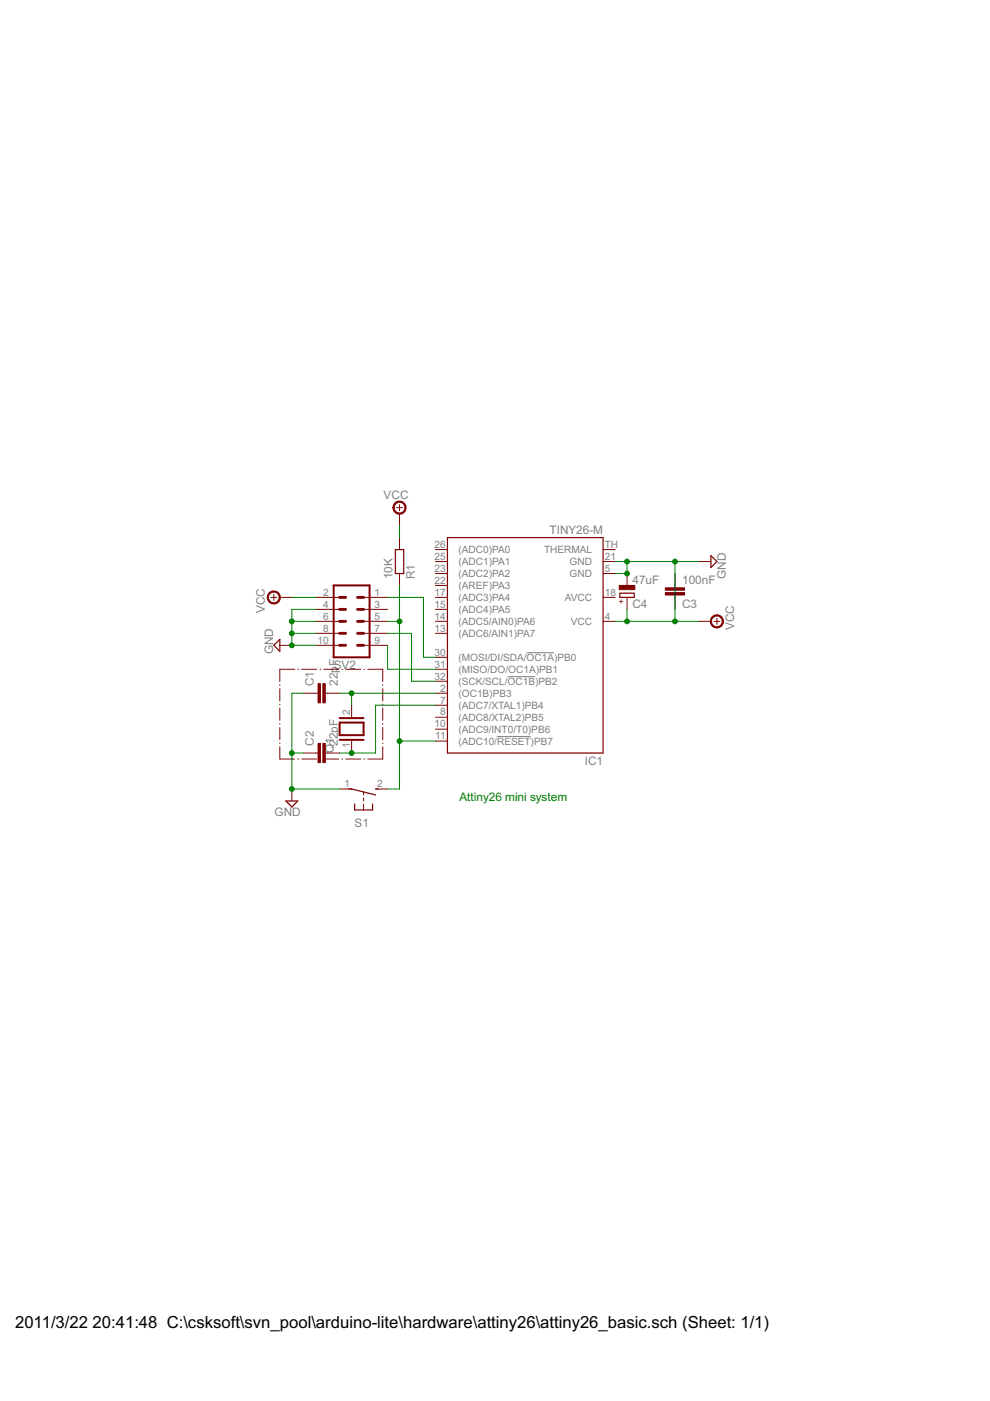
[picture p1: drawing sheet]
<svg xmlns="http://www.w3.org/2000/svg" width="210mm" height="297mm" viewBox="0 0 210 297" stroke-linecap="round" stroke-linejoin="round" font-family="sans-serif">
<g fill="#808080" stroke="#808080" stroke-width=".21">
<path d="M107.6 143.5h5.9z"/>
<path d="M111.7 138.4h5.8z"/>
<path d="M105.4 156.1h7.1z"/>
</g>
<g fill="#800000" stroke="#800000" stroke-width=".21">
<path d="M59.3 141.9h3.2z"/>
<path d="M63.2 141.9h.1z"/>
<path d="M64 141.9h3.2z"/>
<path d="M67.8 141.9h.2z"/>
<path d="M68.7 141.9h3.1z"/>
<path d="M72.5 141.9h.1z"/>
<path d="M73.3 141.9h3.2z"/>
<path d="M77.2 141.9h.1z"/>
<path d="M78 141.9h3.2z"/>
<path d="M81.2 141.9v2.6z"/>
<path d="M81.2 145.2v.1z"/>
<path d="M81.2 146v2.6z"/>
<path d="M81.2 149.3v.1z"/>
<path d="M81.2 150.1v2.6z"/>
<path d="M81.2 153.4v.1z"/>
<path d="M81.2 154.2v2.6z"/>
<path d="M81.2 157.5v.1z"/>
<path d="M81.2 158.3v2.6z"/>
<path d="M78 160.9h3.2z"/>
<path d="M77.2 160.9h.1z"/>
<path d="M73.3 160.9h3.2z"/>
<path d="M72.5 160.9h.1z"/>
<path d="M68.7 160.9h3.1z"/>
<path d="M67.8 160.9h.2z"/>
<path d="M64 160.9h3.2z"/>
<path d="M63.2 160.9h.1z"/>
<path d="M59.3 160.9h3.2z"/>
<path d="M59.3 158.3v2.6z"/>
<path d="M59.3 157.5v.1z"/>
<path d="M59.3 154.2v2.6z"/>
<path d="M59.3 153.4v.1z"/>
<path d="M59.3 150.1v2.6z"/>
<path d="M59.3 149.3v.1z"/>
<path d="M59.3 146v2.6z"/>
<path d="M59.3 145.2v.1z"/>
<path d="M59.3 141.9v2.6z"/>
<path d="M74.5 149.5v2.6z"/>
<path d="M74.5 157.1v2.6z"/>
<path d="M64.4 147h2.5z"/>
<path d="M69.5 147h2.5z"/>
<path d="M66.9 147h.5z"/>
<path d="M69 147h.5z"/>
<path d="M64.4 159.7h2.5z"/>
<path d="M69.5 159.7h2.5z"/>
<path d="M66.9 159.7h.5z"/>
<path d="M69 159.7h.5z"/>
<path d="M143.1 126.7v2.5z"/>
<path d="M143.1 121.6v2.5z"/>
<path d="M143.1 126.2v.5z"/>
<path d="M143.1 124.1v.5z"/>
<path d="M132.9 121.6v2.5z"/>
<path d="M132.9 126.7v2.5z"/>
<path d="M84.7 114v2.5z"/>
<path d="M84.7 121.6v2.5z"/>
<path d="M84.7 108.9v2.5z"/>
<path d="M84.1 107.6h1.2z"/>
<path d="M84.7 107v1.3z"/>
<path d="M148.2 119.1h2.5z"/>
<path d="M72 167.3h2.5z"/>
<path d="M79.6 167.3h2.6z"/>
<path d="M77.1 169.2v.6z"/>
<path d="M77.1 167.9v.7z"/>
<path d="M77.1 170.5v1.2z"/>
<path d="M77.1 126.7h5.1z"/>
<path d="M77.1 129.2h5.1z"/>
<path d="M77.1 131.7h5.1z"/>
<path d="M66.9 126.7h5.1z"/>
<path d="M66.9 129.2h5.1z"/>
<path d="M66.9 131.7h5.1z"/>
<path d="M77.1 134.3h5.1z"/>
<path d="M77.1 136.8h5.1z"/>
<path d="M66.9 134.3h5.1z"/>
<path d="M66.9 136.8h5.1z"/>
<path d="M59.3 126.7h2.6z"/>
<path d="M58.1 126v1.3z"/>
<path d="M57.4 126.7h1.3z"/>
<path d="M59.3 136.8h2.6z"/>
<path d="M92.3 152.1h2.6z"/>
<path d="M92.3 149.5h2.6z"/>
<path d="M92.3 147h2.6z"/>
<path d="M92.3 144.4h2.6z"/>
<path d="M92.3 141.9h2.6z"/>
<path d="M92.3 139.4h2.6z"/>
<path d="M92.3 134.3h2.6z"/>
<path d="M92.3 131.7h2.6z"/>
<path d="M92.3 129.2h2.6z"/>
<path d="M92.3 126.7h2.6z"/>
<path d="M92.3 124.1h2.6z"/>
<path d="M92.3 121.6h2.6z"/>
<path d="M92.3 119.1h2.6z"/>
<path d="M92.3 116.5h2.6z"/>
<path d="M127.9 121.6h2.5z"/>
<path d="M127.9 131.7h2.5z"/>
<path d="M127.9 126.7h2.5z"/>
<path d="M92.3 157.1h2.6z"/>
<path d="M92.3 154.6h2.6z"/>
<path d="M127.9 119.1h2.5z"/>
<path d="M127.9 116.5h2.5z"/>
<path d="M61.9 167.3v2.5z"/>
<path d="M148.2 131.7h2.5z"/>
<path d="M152 131.1v1.3z"/>
<path d="M151.4 131.7h1.2z"/>
<path d="M83.7 106.7a1.39 1.39 0 0 1 2.2 .2 1.39 1.39 0 0 1-.8 2.1 1.39 1.39 0 0 1-1.8-1.4h.3a1.15 1.15 0 0 1 1.6-1.1 1.15 1.15 0 0 1 .3 2 1.15 1.15 0 0 1-1.9-.6v-.3h-.3z" fill-rule="evenodd"/>
<path d="M57 125.7a1.4 1.4 0 0 1 2.3 .2 1.4 1.4 0 0 1-.9 2.1 1.4 1.4 0 0 1-1.7-1.3h.2a1.14 1.14 0 0 1 1.7-1 1.14 1.14 0 0 1 .1 1.9 1.14 1.14 0 0 1-1.8-.6v-.3h-.2z" fill-rule="evenodd"/>
<path d="M151 130.8a1.4 1.4 0 0 1 2.2 .2 1.4 1.4 0 0 1-.8 2.1 1.4 1.4 0 0 1-1.8-1.4h.3a1.14 1.14 0 0 1 1.6-.9 1.14 1.14 0 0 1 .2 1.9 1.14 1.14 0 0 1-1.8-.7v-.3h-.3z" fill-rule="evenodd"/>
</g>
<g fill="#800000" stroke="#800000" stroke-width=".42">
<path d="M72 153.2v2.7z"/>
<path d="M72 153.2h5.1z"/>
<path d="M77.1 153.2v2.7z"/>
<path d="M72 155.9h5.1z"/>
<path d="M72 152.3h5.1z"/>
<path d="M72 156.9h5.1z"/>
<path d="M70.7 124.1h7.7z"/>
<path d="M70.7 124.1v15.3z"/>
<path d="M78.4 124.1v15.3z"/>
<path d="M70.7 139.4h7.7z"/>
</g>
<g fill="#800000" stroke="#800000" stroke-width=".21">
<path d="M68.5 144.9h.5v4.1h-.5z"/>
<path d="M67.4 144.9h.5v4.1h-.5z"/>
<path d="M68.5 157.6h.5v4.1h-.5z"/>
<path d="M67.4 157.6h.5v4.1h-.5z"/>
<path d="M141.1 124.6h4v.5h-4z"/>
<path d="M141.1 125.6h4v.6h-4z"/>
<path d="M131.3 124.1h3.3v.9h-3.3z"/>
</g>
<g fill="#800000" stroke="#800000" stroke-width=".25">
<path d="M131.4 125.8h3.1z"/>
<path d="M134.5 125.8v.9z"/>
<path d="M131.4 125.8v.9z"/>
<path d="M131.4 126.7h3.1z"/>
<path d="M83.8 116.5v5.1z"/>
<path d="M85.6 116.5v5.1z"/>
<path d="M83.8 116.5h1.8z"/>
<path d="M83.8 121.6h1.8z"/>
<path d="M150.7 117.8v2.5z"/>
<path d="M150.7 120.3l1.3-1.2z"/>
<path d="M150.7 117.8l1.3 1.3z"/>
<path d="M73.9 167.3h.6z"/>
<path d="M79.6 167.3h.7z"/>
<path d="M74.5 167.3l2.6 .6z"/>
<path d="M79 170.5v1.2z"/>
<path d="M75.2 170.5v1.2z"/>
<path d="M77.1 171.7h1.9z"/>
<path d="M75.2 171.7h1.9z"/>
<path d="M77.1 167.9l2.5 .7z"/>
<path d="M59.3 135.6v2.5z"/>
<path d="M59.3 135.6l-1.2 1.2z"/>
<path d="M58.1 136.8l1.2 1.3z"/>
<path d="M94.9 159.7h33z"/>
<path d="M94.9 114v45.7z"/>
<path d="M94.9 114h33z"/>
<path d="M127.9 114v45.7z"/>
<path d="M60.6 169.8h2.5z"/>
<path d="M60.6 169.8l1.3 1.3z"/>
<path d="M61.9 171.1l1.2-1.3z"/>
</g>
<g fill="#800000" stroke="#800000" stroke-width=".61">
<path d="M75.8 131.7h1.3z"/>
<path d="M75.8 129.2h1.3z"/>
<path d="M75.8 126.7h1.3z"/>
<path d="M72 131.7h1.3z"/>
<path d="M72 129.2h1.3z"/>
<path d="M72 126.7h1.3z"/>
<path d="M75.8 136.8h1.3z"/>
<path d="M75.8 134.3h1.3z"/>
<path d="M72 136.8h1.3z"/>
<path d="M72 134.3h1.3z"/>
</g>
<g fill="#008000" stroke="#008000" stroke-width=".21">
<path d="M84.7 111.4v2.6z"/>
<path d="M61.9 126.7h5z"/>
<path d="M61.9 129.2h5z"/>
<path d="M61.9 129.2v2.5z"/>
<path d="M61.9 131.7v2.6z"/>
<path d="M61.9 134.3v2.5z"/>
<path d="M61.9 131.7h5z"/>
<path d="M61.9 134.3h5z"/>
<path d="M61.9 136.8h5z"/>
<path d="M61.9 159.7h2.5z"/>
<path d="M61.9 159.7v7.6z"/>
<path d="M61.9 147h2.5z"/>
<path d="M61.9 147v12.7z"/>
<path d="M61.9 167.3h10.1z"/>
<path d="M130.4 119.1h2.5z"/>
<path d="M132.9 119.1h10.2z"/>
<path d="M143.1 119.1h5.1z"/>
<path d="M130.4 121.6h2.5z"/>
<path d="M132.9 119.1v2.5z"/>
<path d="M143.1 119.1v2.5z"/>
<path d="M143.1 121.6v7.6z"/>
<path d="M143.1 131.7h5.1z"/>
<path d="M132.9 131.7h10.2z"/>
<path d="M130.4 131.7h2.5z"/>
<path d="M143.1 129.2v2.5z"/>
<path d="M132.9 129.2v2.5z"/>
<path d="M72 159.7h2.5z"/>
<path d="M74.5 159.7h5.1z"/>
<path d="M79.6 149.5v10.2z"/>
<path d="M79.6 149.5h12.7z"/>
<path d="M82.2 131.7h2.5z"/>
<path d="M84.7 131.7v25.4z"/>
<path d="M84.7 157.1h7.6z"/>
<path d="M84.7 157.1v10.2z"/>
<path d="M82.2 167.3h2.5z"/>
<path d="M84.7 124.1v7.6z"/>
<path d="M89.8 139.4h2.5z"/>
<path d="M89.8 126.7v12.7z"/>
<path d="M82.2 126.7h7.6z"/>
<path d="M87.2 144.4h5.1z"/>
<path d="M82.2 134.3h5z"/>
<path d="M87.2 134.3v10.1z"/>
<path d="M82.2 141.9h10.1z"/>
<path d="M82.2 136.8v5.1z"/>
<path d="M74.5 147h17.8z"/>
<path d="M74.5 147v2.5z"/>
<path d="M72 147h2.5z"/>
<circle cx="61.9" cy="136.8" r=".51"/>
<circle cx="61.9" cy="134.3" r=".51"/>
<circle cx="61.9" cy="131.7" r=".51"/>
<circle cx="61.9" cy="159.7" r=".51"/>
<circle cx="61.9" cy="167.3" r=".51"/>
<circle cx="132.9" cy="119.1" r=".51"/>
<circle cx="132.9" cy="121.6" r=".51"/>
<circle cx="132.9" cy="131.7" r=".51"/>
<circle cx="143.1" cy="131.7" r=".51"/>
<circle cx="143.1" cy="119.1" r=".51"/>
<circle cx="74.5" cy="159.7" r=".51"/>
<circle cx="84.7" cy="157.1" r=".51"/>
<circle cx="84.7" cy="131.7" r=".51"/>
<circle cx="74.5" cy="147" r=".51"/>
</g>
<g font-size="4">
<text x="3.2" y="281.6">2011/3/22</text>
<text x="19.6" y="281.6">20:41:48 C:\csksoft\svn_pool\arduino-lite\hardware\attiny26\attiny26_basic.sch (Sheet: 1/1)</text>
</g>
<g font-size="2.8" fill="#808080">
<text x="81.3" y="105.7">VCC</text>
<text x="116.5" y="113.2">TINY26-M</text>
<text x="83.2" y="122.9" transform="rotate(-90 83.2 122.9)">10K</text>
<text x="88" y="122.9" transform="rotate(-90 88 122.9)">R1</text>
<text x="134.1" y="123.9">47uF</text>
<text x="144.6" y="123.8">100nF</text>
<text x="153.9" y="122.7" transform="rotate(-90 153.9 122.7)">GND</text>
<text x="56.1" y="130" transform="rotate(-90 56.1 130)">VCC</text>
<text x="134.1" y="128.9">C4</text>
<text x="144.6" y="128.8">C3</text>
<text x="155.7" y="133.7" transform="rotate(-90 155.7 133.7)">VCC</text>
<text x="57.9" y="138.7" transform="rotate(-90 57.9 138.7)">GND</text>
<text x="70.7" y="141.9">SV2</text>
<text x="71.6" y="141.3" transform="rotate(-90 71.6 141.3)">F</text>
<text x="66.6" y="145.5" transform="rotate(-90 66.6 145.5)">C1</text>
<text x="71.6" y="145.5" transform="rotate(-90 71.6 145.5)">22p</text>
<text x="66.6" y="158.1" transform="rotate(-90 66.6 158.1)">C2</text>
<text x="70.7" y="159.7" transform="rotate(-90 70.7 159.7)">Q1</text>
<text x="71.6" y="158.1" transform="rotate(-90 71.6 158.1)">22pF</text>
<text x="124" y="162.2">IC1</text>
<text x="58.2" y="173">GND</text>
<text x="75.2" y="175.4">S1</text>
</g>
<text font-size="2.8" fill="#008000" x="97.4" y="169.8">Attiny26 mini system</text>
<g font-size="2.4" fill="#808080">
<text x="92.1" y="118.7">25</text>
<text x="92.1" y="116.2">26</text>
<text x="97.2" y="119.8">(ADC1)PA1</text>
<text x="97.2" y="117.3">(ADC0)PA0</text>
<text x="115.4" y="117.3">THERMAL</text>
<text x="120.8" y="119.8">GND</text>
<text x="128.2" y="118.7">21</text>
<text x="128.2" y="116.2">TH</text>
<text x="92.1" y="123.8">22</text>
<text x="92.1" y="121.2">23</text>
<text x="97.2" y="124.9">(AREF)PA3</text>
<text x="97.2" y="122.4">(ADC2)PA2</text>
<text x="120.8" y="122.4">GND</text>
<text x="128.2" y="121.2">5</text>
<text x="68.5" y="126.3">2</text>
<text x="68.5" y="128.9">4</text>
<text x="68.5" y="131.4">6</text>
<text x="79.4" y="126.3">1</text>
<text x="79.4" y="128.9">3</text>
<text x="79.4" y="131.4">5</text>
<text x="92.1" y="131.4">14</text>
<text x="92.1" y="128.9">15</text>
<text x="92.1" y="126.3">17</text>
<text x="97.2" y="130">(ADC4)PA5</text>
<text x="97.2" y="127.4">(ADC3)PA4</text>
<text x="119.8" y="127.4">AVCC</text>
<text x="128.2" y="131.4">4</text>
<text x="128.2" y="126.3">18</text>
<text x="67.3" y="136.5">10</text>
<text x="68.5" y="133.9">8</text>
<text x="79.4" y="133.9">7</text>
<text x="79.4" y="136.5">9</text>
<text x="92.1" y="133.9">13</text>
<text x="97.2" y="135">(ADC6/AIN1)PA7</text>
<text x="97.2" y="132.5">(ADC5/AIN0)PA6</text>
<text x="121" y="132.5">VCC</text>
<text x="92.1" y="141.5">31</text>
<text x="92.1" y="139">30</text>
<text x="97.2" y="142.7">(MISO/DO/OC1A)PB1</text>
<text x="97.2" y="140.1">(MOSI/DI/SDA/OC1A)PB0</text>
<text x="92.1" y="144.1">32</text>
<text x="93.3" y="149.2">7</text>
<text x="93.3" y="146.6">2</text>
<text x="97.2" y="147.7">(OC1B)PB3</text>
<text x="97.2" y="145.2">(SCK/SCL/OC1B)PB2</text>
<text x="74.2" y="151.7" transform="rotate(-90 74.2 151.7)">2</text>
<text x="92.1" y="154.2">10</text>
<text x="93.3" y="151.7">8</text>
<text x="97.2" y="152.8">(ADC8/XTAL2)PB5</text>
<text x="97.2" y="150.3">(ADC7/XTAL1)PB4</text>
<text x="97.2" y="155.4">(ADC9/INT0/T0)PB6</text>
<text x="74.2" y="158.7" transform="rotate(-90 74.2 158.7)">1</text>
<text x="92.3" y="156.8">11</text>
<text x="97.2" y="157.9">(ADC10/RESET)PB7</text>
<text x="73" y="166.9">1</text>
<text x="80" y="166.9">2</text>
</g>
<text font-size="2" fill="#800000" x="132.4" y="128.1" transform="rotate(-90 132.4 128.1)">+</text>
</svg>
